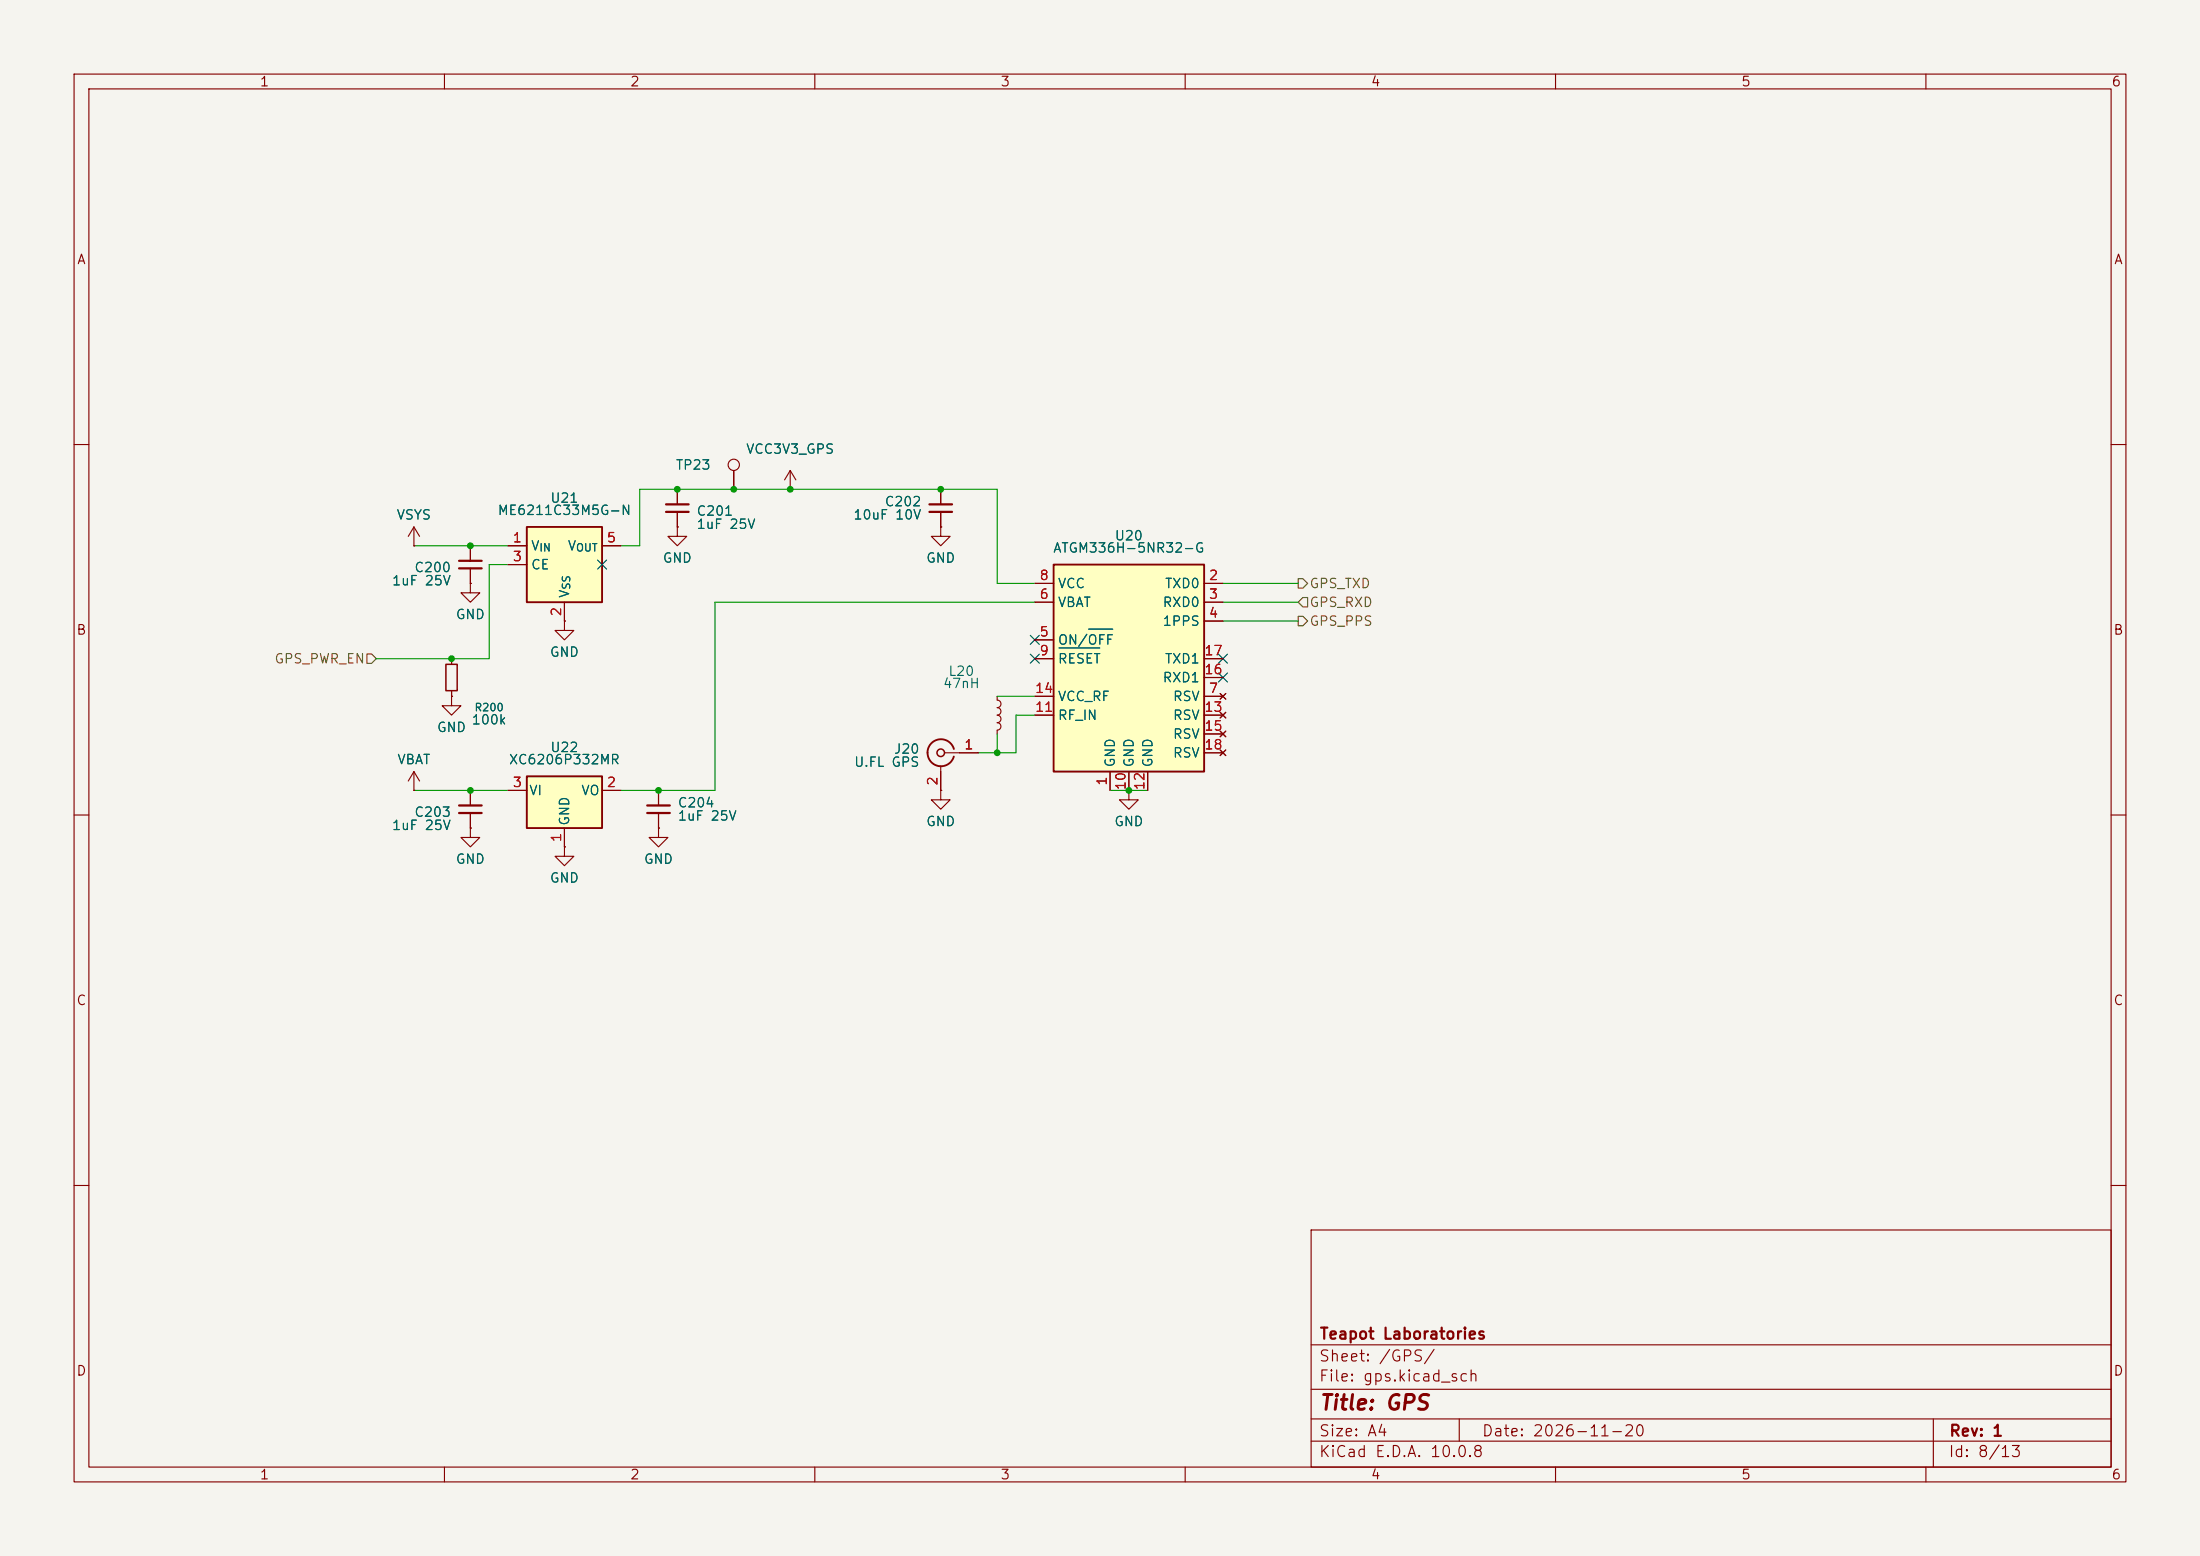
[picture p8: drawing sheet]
<svg xmlns="http://www.w3.org/2000/svg" width="297mm" height="210mm" viewBox="0 0 297 210" stroke-linecap="round" stroke-linejoin="round" font-family="sans-serif">
<path d="M0 0h297v210h-297z" fill="#f5f4ef" stroke="#f5f4ef" stroke-width=".14"/>
<g fill="none" stroke="#840000" stroke-width=".15">
<path d="M10 10h277v190h-277zM12 12h273v186h-273zM60 10v2M110 10v2M160 10v2M210 10v2M260 10v2M10 60h2M55.9 73.7h.1M55.9 71.1l-.8 1.3M55.9 71.1l.7 1.3M55.9 71.1v2.6"/>
<path d="M63.5 78.7v1.3h1.3l-1.3 1.3-1.3-1.3h1.3M63.5 78.7h.1M63.5 73.7v2M63.5 76.7v2M127 71.1v1.3h1.3l-1.3 1.3-1.3-1.3h1.3M127 71.1h.1M127 66v2.1M127 69.1v2M285 60h2M61 94v1.3h1.2l-1.2 1.2-1.3-1.2h1.3M61 94h.1M61 88.9v.8"/>
<path d="M61 93.2v.8M10 110h2M63.5 106.7v2M63.5 109.7v2.1M88.9 106.7v2M88.9 109.7v2.1M127 106.7v1.3h1.3l-1.3 1.2-1.3-1.2h1.3M127 106.7h.1M127 103.4v3.3M127.5 101.6h4.6M285 110h2M10 160h2"/>
<path d="M177 166h108v32h-108zM285 160h2M60 198v2M110 198v2M160 198v2M177 194.5h108M177 191.5h108M177 187.5h108M177 181.5h108M197 191.5v3M210 198v2M260 198v2"/>
<path d="M261 191.5v6.5"/>
</g>
<path d="M62 75.7h3M62 76.7h3M125.5 68.1h3M125.5 69.1h3M62 108.7h3M62 109.7h3M87.4 108.7h3M87.4 109.7h3" fill="none" stroke="#840000" stroke-width=".3"/>
<g fill="none" stroke="#840000" stroke-width=".2">
<path d="M60.2 89.7h1.5v3.5h-1.5z"/>
<circle cx="127" cy="101.6" r=".51"/>
</g>
<path d="M128.8 101.1a1.81 1.81 0 0 0-2.8-1 1.81 1.81 0 0 0 0 3 1.81 1.81 0 0 0 2.8-1" fill="none" stroke="#840000" stroke-width=".25"/>
<path d="M142.2 76.2h20.4v27.9h-20.4z" fill="#ffffc2"/>
<path d="M142.2 76.2h20.4v27.9h-20.4z" fill="none" stroke="#840000" stroke-width=".25"/>
<g fill="none" stroke="#840000" stroke-width=".15">
<path d="M91.4 71.1v1.3h1.3l-1.3 1.3-1.2-1.3h1.2M91.4 71.1h.1M91.4 66v2.1M91.4 69.1v2M99.1 63.5v2.5M106.7 66h.1M106.7 63.5l-.8 1.3M106.7 63.5l.7 1.3M106.7 63.5v2.5M139.7 78.7h2.5M162.6 78.7h2.5M76.2 83.8v1.3h1.3l-1.3 1.3-1.3-1.3h1.3"/>
<path d="M76.2 83.8h.1M134.6 94v.5a.51 .51 0 0 1 .5 .5 .51 .51 0 0 1-.5 .5 .5 .5 0 0 1 .5 .5 .5 .5 0 0 1-.5 .5 .51 .51 0 0 1 .5 .5 .51 .51 0 0 1-.5 .5 .5 .5 0 0 1 .5 .5 .5 .5 0 0 1-.5 .5v.6M139.7 81.3h2.5M139.7 86.4h2.5M139.7 94h2.5M139.7 88.9h2.5M139.7 96.5h2.5M162.6 81.3h2.5M162.6 83.8h2.5M162.6 94h2.5M162.6 88.9h2.5M162.6 96.5h2.5"/>
<path d="M162.6 99.1h2.5M162.6 91.4h2.5M164.7 93.6l.8 .8M164.7 96.1l.8 .8M164.7 98.7l.8 .7M165.5 93.6l-.8 .8M165.5 96.1l-.8 .8M165.5 98.7l-.8 .7M55.9 106.7h.1M55.9 104.1l-.8 1.3M55.9 104.1l.7 1.3M55.9 104.1v2.6"/>
<path d="M63.5 111.8v1.2h1.3l-1.3 1.3-1.3-1.3h1.3M63.5 111.8h.1M149.9 104.1v2.6M152.4 106.7v1.3h1.3l-1.3 1.2-1.3-1.2h1.3M152.4 106.7h.1M152.4 104.1v2.6M154.9 104.1v2.6M162.6 101.6h2.5M164.7 101.2l.8 .8M165.5 101.2l-.8 .8"/>
<circle cx="99.1" cy="62.7" r=".76"/>
</g>
<path d="M143 87.5h5.5M147 84.9h3.2" fill="none" stroke="#006464" stroke-width=".15"/>
<path d="M89.9 68.1h3.1M89.9 69.1h3.1" fill="none" stroke="#840000" stroke-width=".3"/>
<path d="M71.1 71.1h10.2v10.2h-10.2z" fill="#ffffc2"/>
<path d="M71.1 71.1h10.2v10.2h-10.2z" fill="none" stroke="#840000" stroke-width=".25"/>
<path d="M68.6 73.7h2.5M68.6 76.2h2.5M81.3 73.7h2.5M76.2 81.3v2.5M76.2 114.3v1.3h1.3l-1.3 1.2-1.3-1.2h1.3M76.2 114.3h.1" fill="none" stroke="#840000" stroke-width=".15"/>
<path d="M71.1 104.8h10.2v7h-10.2z" fill="#ffffc2"/>
<path d="M71.1 104.8h10.2v7h-10.2z" fill="none" stroke="#840000" stroke-width=".25"/>
<g fill="none" stroke="#840000" stroke-width=".15">
<path d="M55.9 73.7h.1M63.5 78.7h.1M63.5 73.7v2M63.5 76.7v2M68.6 73.7h2.5M68.6 76.2h2.5M81.3 73.7h2.5M91.4 71.1h.1M91.4 66v2.1M91.4 69.1v2M99.1 63.5v2.5M106.7 66h.1"/>
<path d="M127 71.1h.1M127 66v2.1M127 69.1v2M139.7 78.7h2.5M162.6 78.7h2.5M61 94h.1M61 88.9v.8M61 93.2v.8M76.2 83.8h.1M76.2 81.3v2.5M139.7 81.3h2.5M139.7 86.4h2.5"/>
<path d="M139.7 94h2.5M139.7 88.9h2.5M139.7 96.5h2.5M162.6 81.3h2.5M162.6 83.8h2.5M162.6 94h2.5M162.6 88.9h2.5M162.6 96.5h2.5M162.6 99.1h2.5M162.6 91.4h2.5M164.7 93.6l.8 .8M164.7 96.1l.8 .8"/>
<path d="M164.7 98.7l.8 .7M165.5 93.6l-.8 .8M165.5 96.1l-.8 .8M165.5 98.7l-.8 .7M55.9 106.7h.1M63.5 111.8h.1M63.5 106.7v2M63.5 109.7v2.1M68.6 106.7h2.5M76.2 114.3h.1M76.2 111.8v2.5M81.3 106.7h2.5"/>
<path d="M88.9 111.8v1.2h1.3l-1.3 1.3-1.3-1.3h1.3M88.9 111.8h.1M88.9 106.7v2M88.9 109.7v2.1M127 106.7h.1M127 104.1v2.6M129.5 101.6h2.6M149.9 104.1v2.6M152.4 106.7h.1M152.4 104.1v2.6M154.9 104.1v2.6M162.6 101.6h2.5"/>
<path d="M164.7 101.2l.8 .8M165.5 101.2l-.8 .8"/>
</g>
<path d="M175.3 78.1h.6l.6 .6-.6 .7h-.6zM49.5 88.3h.7l.6 .6-.6 .6h-.7zM175.3 83.2h.6l.6 .6-.6 .7h-.6zM175.3 81.3l.6-.7h.6v1.3h-.6z" fill="none" stroke="#725600" stroke-width=".15"/>
<path d="M55.9 73.7h12.7M68.6 76.2h-2.6v12.7h-15.2M83.8 73.7h2.6v-7.7h48.2v12.7h5.1M165.1 78.7h10.2M134.6 94h5.1M134.6 99.1v2.5M139.7 81.3h-43.2v25.4h-12.7M139.7 96.5h-2.5v5.1h-5.1M165.1 81.3h10.2M165.1 83.8h10.2M55.9 106.7h12.7M149.9 106.7h5" fill="none" stroke="#009600" stroke-width=".15"/>
<path d="M80.7 75.6l1.2 1.2M81.9 75.6l-1.2 1.2M139.1 88.3l1.2 1.2M139.1 85.8l1.2 1.2M140.3 88.3l-1.2 1.2M140.3 85.8l-1.2 1.2M164.5 88.3l1.2 1.2M164.5 90.8l1.2 1.2M165.7 88.3l-1.2 1.2M165.7 90.8l-1.2 1.2" fill="none" stroke="#000084" stroke-width=".15"/>
<path d="M143 87.5h5.5M147 84.9h3.2" fill="none" stroke="#006464" stroke-width=".15"/>
<g fill="#009600">
<circle cx="63.5" cy="106.7" r=".46"/>
<circle cx="88.9" cy="106.7" r=".46"/>
<circle cx="63.5" cy="73.7" r=".46"/>
<circle cx="61" cy="88.9" r=".46"/>
<circle cx="127" cy="66" r=".46"/>
<circle cx="106.7" cy="66" r=".46"/>
<circle cx="134.6" cy="101.6" r=".46"/>
<circle cx="152.4" cy="106.7" r=".46"/>
<circle cx="99.1" cy="66" r=".46"/>
<circle cx="91.4" cy="66" r=".46"/>
</g>
<text font-size="2" fill="#840000" x="178" y="190.8">Title: GPS</text>
<g font-size="1.5" fill="#840000">
<text x="178" y="184.1">Sheet: /GPS/</text>
<text x="178" y="181.1">Teapot Laboratories</text>
<text x="178" y="186.8">File: gps.kicad_sch</text>
<text x="178" y="197">KiCad E.D.A. 10.0.8</text>
<text x="178" y="194.2">Size: A4</text>
<text x="200" y="194.2">Date: 2026-11-20</text>
<text x="263" y="197">Id: 8/13</text>
<text x="263" y="194.2">Rev: 1</text>
</g>
<g font-size="1.3" fill="#840000">
<text x="35" y="12">1</text>
<text x="85" y="12">2</text>
<text x="135" y="12">3</text>
<text x="185" y="12">4</text>
<text x="235" y="12">5</text>
<text x="285" y="12">6</text>
<text x="10.3" y="36">A</text>
<text x="285.3" y="36">A</text>
<text x="10.2" y="86">B</text>
<text x="285.2" y="86">B</text>
<text x="10.2" y="136">C</text>
<text x="285.2" y="136">C</text>
<text x="10.2" y="186">D</text>
<text x="285.2" y="186">D</text>
<text x="35" y="200">1</text>
<text x="85" y="200">2</text>
<text x="135" y="200">3</text>
<text x="185" y="200">4</text>
<text x="235" y="200">5</text>
<text x="285" y="200">6</text>
</g>
<g font-size="1.3" fill="#006464">
<text x="91.1" y="63.7">TP23</text>
<text x="100.6" y="61.6">VCC3V3_GPS</text>
<text x="53.5" y="70.4">VSYS</text>
<text x="67.1" y="69.8">ME6211C33M5G-N</text>
<text x="74.2" y="68.2">U21</text>
<text x="93.9" y="69.9">C201</text>
<text x="93.9" y="71.7">1uF 25V</text>
<text x="115.1" y="70.4">10uF 10V</text>
<text x="119.3" y="68.7">C202</text>
<text x="55.8" y="77.5">C200</text>
<text x="71.6" y="74.6">V</text>
<text x="71.6" y="77.2">CE</text>
<text x="76.6" y="74.6">V</text>
<text x="89.4" y="76.3">GND</text>
<text x="124.9" y="76.3">GND</text>
<text x="142.1" y="74.9">ATGM336H-5NR32-G</text>
<text x="150.4" y="73.3">U20</text>
<text x="52.8" y="79.3">1uF 25V</text>
<text x="61.4" y="83.9">GND</text>
<text x="77.2" y="80.8" transform="rotate(-90 77.2 80.8)">V</text>
<text x="142.7" y="82.2">VBAT</text>
<text x="142.7" y="79.7">VCC</text>
<text x="156.9" y="82.2">RXD0</text>
<text x="157.2" y="79.7">TXD0</text>
<text x="74.1" y="89">GND</text>
<text x="142.7" y="87.3">ON/OFF</text>
<text x="142.7" y="89.9">RESET</text>
<text x="156.9" y="84.8">1PPS</text>
<text x="157.2" y="89.9">TXD1</text>
<text x="127.2" y="93.2">47nH</text>
<text x="127.9" y="91.5">L20</text>
<text x="142.7" y="94.9">VCC_RF</text>
<text x="156.9" y="92.4">RXD1</text>
<text x="158.3" y="94.9">RSV</text>
<text x="58.9" y="99.1">GND</text>
<text x="63.6" y="98.1">100k</text>
<text x="74.2" y="101.8">U22</text>
<text x="142.7" y="97.5">RF_IN</text>
<text x="158.3" y="97.5">RSV</text>
<text x="158.3" y="100">RSV</text>
<text x="53.5" y="103.5">VBAT</text>
<text x="68.6" y="103.5">XC6206P332MR</text>
<text x="71.3" y="107.6">VI</text>
<text x="78.4" y="107.6">VO</text>
<text x="115.2" y="103.8">U.FL GPS</text>
<text x="120.6" y="102">J20</text>
<text x="150.8" y="103.7" transform="rotate(-90 150.8 103.7)">GND</text>
<text x="153.4" y="103.7" transform="rotate(-90 153.4 103.7)">GND</text>
<text x="155.9" y="103.7" transform="rotate(-90 155.9 103.7)">GND</text>
<text x="158.3" y="102.6">RSV</text>
<text x="52.8" y="112.3">1uF 25V</text>
<text x="55.8" y="110.6">C203</text>
<text x="77.2" y="111.5" transform="rotate(-90 77.2 111.5)">GND</text>
<text x="91.4" y="109.3">C204</text>
<text x="91.4" y="111.1">1uF 25V</text>
<text x="124.9" y="111.8">GND</text>
<text x="150.3" y="111.8">GND</text>
<text x="61.4" y="116.9">GND</text>
<text x="74.1" y="119.4">GND</text>
<text x="86.8" y="116.9">GND</text>
</g>
<g font-size="1.3" fill="#a90000">
<text x="69.1" y="73.5">1</text>
<text x="69.1" y="76.1">3</text>
<text x="81.8" y="73.5">5</text>
<text x="76.1" y="83.3" transform="rotate(-90 76.1 83.3)">2</text>
<text x="140.2" y="81.1">6</text>
<text x="140.2" y="78.6">8</text>
<text x="163.1" y="78.6">2</text>
<text x="163.1" y="81.1">3</text>
<text x="163.1" y="83.7">4</text>
<text x="140.2" y="86.2">5</text>
<text x="140.2" y="88.8">9</text>
<text x="162.5" y="88.8">17</text>
<text x="139.6" y="93.8">14</text>
<text x="162.5" y="91.3">16</text>
<text x="163.1" y="93.8">7</text>
<text x="130.1" y="101.5">1</text>
<text x="139.6" y="96.4">11</text>
<text x="162.5" y="96.4">13</text>
<text x="162.5" y="98.9">15</text>
<text x="162.5" y="101.5">18</text>
<text x="69.1" y="106.5">3</text>
<text x="81.8" y="106.5">2</text>
<text x="126.9" y="106.1" transform="rotate(-90 126.9 106.1)">2</text>
<text x="149.7" y="106.1" transform="rotate(-90 149.7 106.1)">1</text>
<text x="152.3" y="106.7" transform="rotate(-90 152.3 106.7)">10</text>
<text x="154.8" y="106.7" transform="rotate(-90 154.8 106.7)">12</text>
<text x="76.1" y="113.8" transform="rotate(-90 76.1 113.8)">1</text>
</g>
<g font-size="1.3" fill="#725600">
<text x="176.7" y="82.2">GPS_RXD</text>
<text x="176.7" y="79.7">GPS_TXD</text>
<text x="37" y="89.9">GPS_PWR_EN</text>
<text x="176.7" y="84.8">GPS_PPS</text>
</g>
<g font-size="1" fill="#006464">
<text x="72.7" y="74.7">IN</text>
<text x="77.7" y="74.7">OUT</text>
<text x="77.2" y="79.7" transform="rotate(-90 77.2 79.7)">SS</text>
<text x="64" y="96.2">R200</text>
</g>
</svg>
